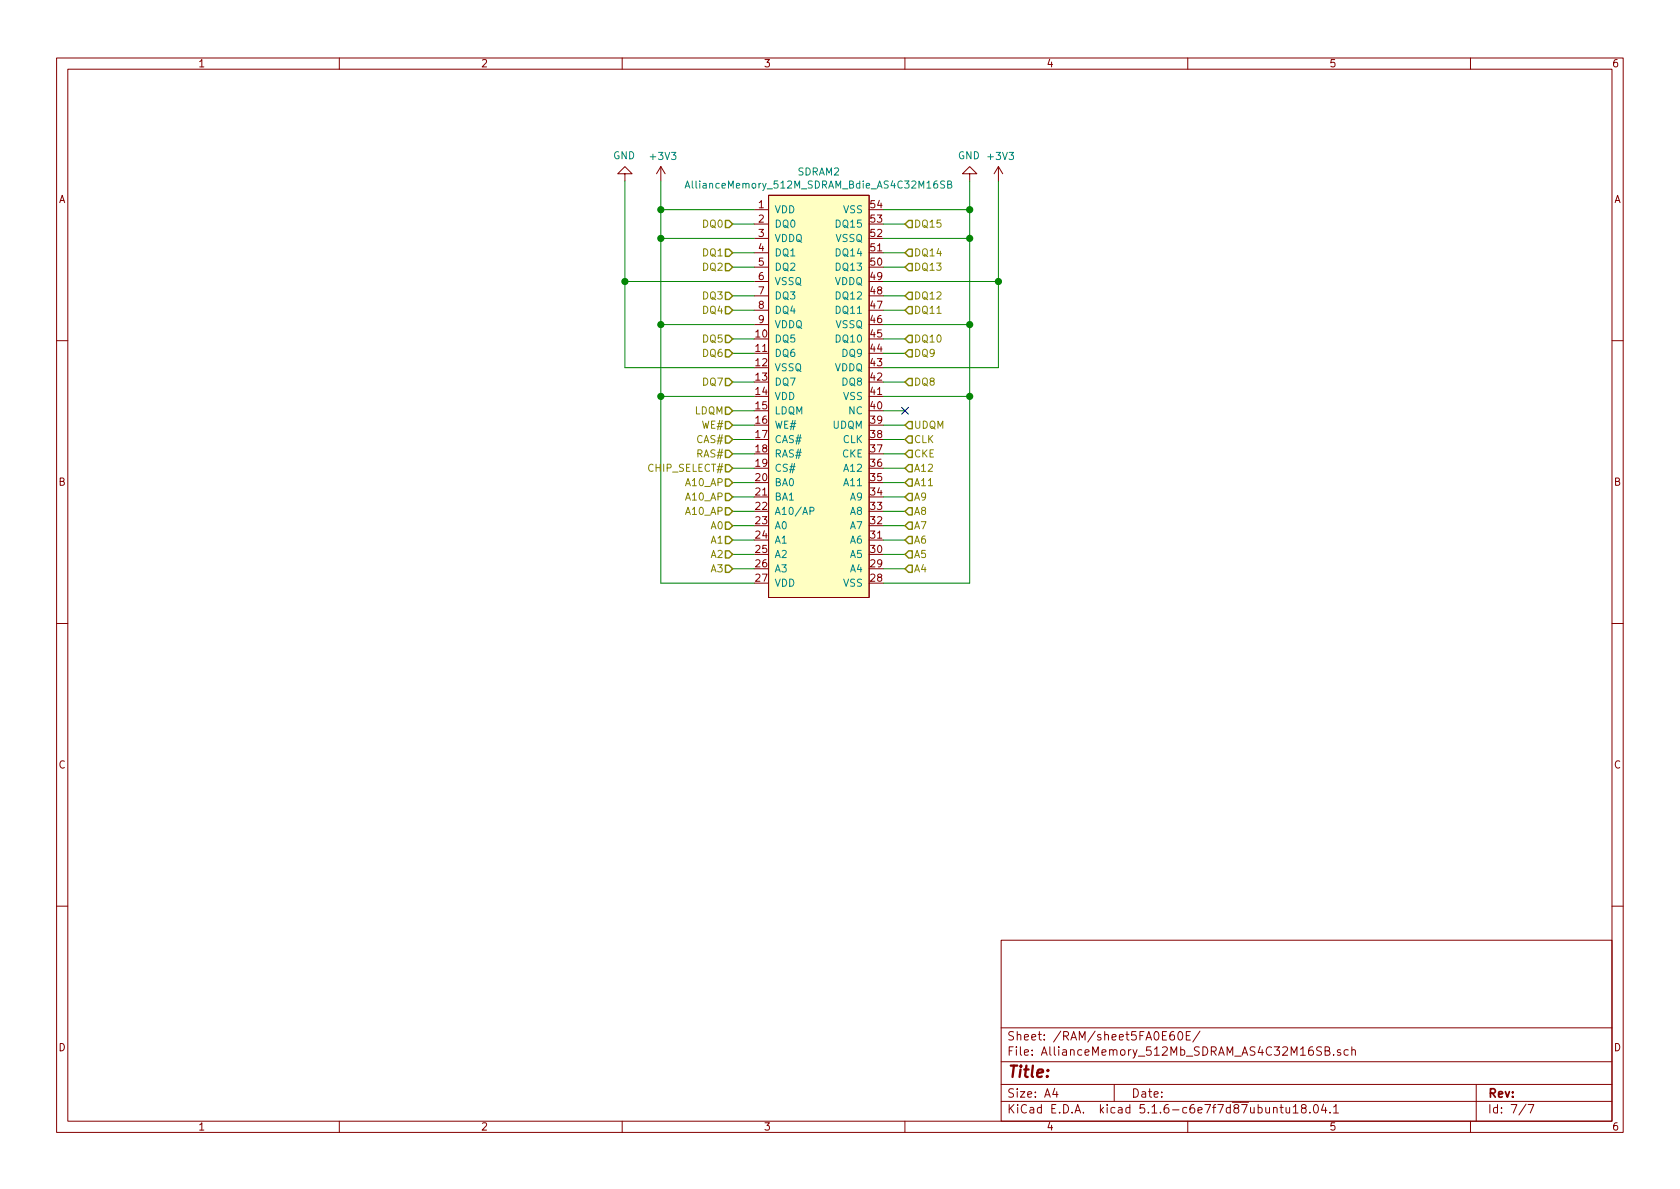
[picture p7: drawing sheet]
<svg xmlns="http://www.w3.org/2000/svg" width="297mm" height="210mm" viewBox="0 0 297 210" stroke-linecap="round" stroke-linejoin="round" font-family="sans-serif">
<g fill="none" stroke="#840000" stroke-width=".18">
<path d="M10 10.3h277v189.9h-277zM12 12.2h273v186.1h-273zM60 10.3v1.9M110 10.3v1.9M160 10.3v1.9M210 10.3v1.9M260 10.3v1.9M110.5 30.7h1.3l-1.3-1.2-1.3 1.2h1.3v1.3M116.8 29.5l-.7 1.2M116.8 29.5v2.5M116.8 29.5l.8 1.2M133.3 37.1h2.6"/>
<path d="M133.3 39.6h2.6M135.9 34.5h17.8v71.2h-17.8zM171.4 30.7h1.3l-1.3-1.2-1.2 1.2h1.2v1.3M176.5 29.5l-.7 1.2M176.5 29.5v2.5M176.5 29.5l.8 1.2M133.3 42.2h2.6M133.3 44.7h2.6M133.3 47.2h2.6M133.3 49.8h2.6M133.3 52.3h2.6M133.3 54.9h2.6"/>
<path d="M133.3 57.4h2.6M10 60.2h2M285 60.2h2M10 110.3h2M285 110.3h2M10 160.2h2M177 166.3h108v32h-108zM285 160.2h2M60 198.3v1.9M110 198.3v1.9M160 198.3v1.9M177 194.8h108"/>
<path d="M177 191.8h108M177 187.8h108M177 181.8h108M186.5 192.5l-.4 1h1M186.8 193v1M197 191.8v3M207.5 182.4a.59 .59 0 0 0-.7 .7v.5l.2 .2 .4 .1 .2-.1 .1-.5-.2-.2-.4-.1-.3 .3M208.5 182.5l.1-.1a.8 .8 0 0 1 .5 .8 .8 .8 0 0 1-.5 .7 1 1 0 0 1-.1-1.4zM209.8 183.1h.5M210 198.3v1.9M210.5 182.4h-.7v1.5h.7M212.2 182.3l-1.3 2"/>
<path d="M225.2 196l.2-.2 .3 .1 .1 .9M226.3 195.8h.6M226.5 195.3v1.3l.4 .2M227.4 195.8l.1 .9 .3 .1 .2-.1M228 195.8v1M228.7 195.8l.4-.5v1.5M228.7 196.8h.8M230.4 196l-.3-.2v-.3a.48 .48 0 0 1 .8 0l-.1 .4-.7 .2v.4l.3 .3h.3l.2-.3v-.4l-.2-.1M231.6 196.7v.1M232.4 195.4l.2-.1a.8 .8 0 0 1 .5 .8 .8 .8 0 0 1-.5 .7 1 1 0 0 1-.2-1.4zM234 195.2l-.3 1.1h.9M234.3 185.8l.7-.1 .1-.3-.2-.2-.6-.1v1.5h.6l.3-.3a.41 .41 0 0 0-.4-.5"/>
<path d="M234.4 195.8v1M235.2 196.7v.1M235.8 195.8l.4-.5v1.5M235.8 186.5v.1M235.8 196.8h.9M237 185.7l-.3-.1-.3 .2 .1 .2 .5 .2v.3h-.6M238.4 185.7l-.5-.1-.3 .3 .1 .6 .2 .1 .5-.1M239 185.7l.2-.1 .4 .1v.9M239 185.1v1.5M260 198.3v1.9M261 191.8v6.5M269.8 195.2l-1.2 2"/>
<path d="M270.2 195.3h1l-.6 1.5"/>
</g>
<path d="M135.9 34.5h17.8v71.2h-17.8z" fill="#ffffc2" stroke="#ffffc2" stroke-width=".18"/>
<path d="M121.1 33.3l.4-1.3 .5 1.3M121.2 32.9h.6M167 32.1l-.5-.1-.1 .1-.1 .3 .1 .2 .5 .1 .1 .3-.2 .3-.5-.1M167.6 32.6h.5l.1-.5-.6-.1v1.3h.4l.3-.3v-.2l-.3-.2M143.2 90.4l.6-.1 .1-.5-.2-.1h-.5v1.3" fill="none" stroke="#008484" stroke-width=".18"/>
<g fill="none" stroke="#008400" stroke-width=".18">
<path d="M110.5 32v33h22.8M116.8 32v71.1h16.5M116.8 37.1h16.5M129.5 39.6h3.8M156.2 37.1h15.2M156.2 39.6h3.8M171.4 32v71.1h-15.2M176.5 32v33h-20.3M110.5 49.8h22.8M116.8 57.4h16.5M116.8 42.2h16.5M129.5 59.9h3.8"/>
<path d="M129.5 54.9h3.8M129.5 52.3h3.8M129.5 47.2h3.8M129.5 44.7h3.8M156.2 49.8h20.3M156.2 57.4h15.2M156.2 42.2h15.2M156.2 59.9h3.8M156.2 54.9h3.8M156.2 52.3h3.8M156.2 47.2h3.8M156.2 44.7h3.8"/>
<path d="M116.8 70.1h16.5M129.5 72.6h3.8M129.5 75.2h3.8M129.5 77.7h3.8M129.5 67.6h3.8M129.5 62.5h3.8M156.2 70.1h15.2M156.2 72.6h3.8M156.2 75.2h3.8M156.2 77.7h3.8M156.2 67.6h3.8M156.2 62.5h3.8"/>
<path d="M129.5 90.4h3.8M129.5 80.3h3.8M129.5 82.8h3.8M129.5 85.3h3.8M129.5 87.9h3.8M129.5 95.5h3.8M129.5 98h3.8M129.5 93h3.8M156.2 90.4h3.8M156.2 80.3h3.8M156.2 82.8h3.8M156.2 85.3h3.8"/>
<path d="M156.2 87.9h3.8M156.2 95.5h3.8M156.2 98h3.8M156.2 93h3.8M129.5 100.6h3.8M156.2 100.6h3.8"/>
</g>
<g fill="none" stroke="#848400" stroke-width=".25">
<path d="M128.3 39h.6l.6 .6-.6 .7h-.6zM160.7 39h.6v1.3h-.6l-.7-.7zM128.3 44.1h.6l.6 .6-.6 .6h-.6zM128.3 46.6h.6l.6 .6-.6 .7h-.6zM128.3 51.7h.6l.6 .6-.6 .7h-.6zM128.3 54.2h.6l.6 .7-.6 .6h-.6zM128.3 59.3h.6l.6 .6-.6 .7h-.6zM160.7 59.3h.6v1.3h-.6l-.7-.7zM160.7 54.2h.6v1.3h-.6l-.7-.6zM160.7 51.7h.6v1.3h-.6l-.7-.7zM160.7 46.6h.6v1.3h-.6l-.7-.7zM160.7 44.1h.6v1.2h-.6l-.7-.6z"/>
<path d="M128.3 72h.6l.6 .6-.6 .7h-.6zM128.3 74.5h.6l.6 .7-.6 .6h-.6zM128.3 77.1h.6l.6 .6-.6 .7h-.6zM128.3 79.6h.6l.6 .7-.6 .6h-.6zM128.3 61.8h.6l.6 .7-.6 .6h-.6zM128.3 66.9h.6l.6 .7-.6 .6h-.6zM160.7 74.5h.6v1.3h-.6l-.7-.6zM160.7 77.1h.6v1.3h-.6l-.7-.7zM160.7 79.6h.6v1.3h-.6l-.7-.6zM160.7 66.9h.6v1.3h-.6l-.7-.6zM160.7 61.8h.6v1.3h-.6l-.7-.6zM128.3 99.9h.6l.6 .7-.6 .6h-.6z"/>
<path d="M128.3 97.4h.6l.6 .6-.6 .7h-.6zM128.3 94.9h.6l.6 .6-.6 .6h-.6zM128.3 92.3h.6l.6 .7-.6 .6h-.6zM128.3 89.8h.6l.6 .6-.6 .7h-.6zM128.3 87.2h.6l.6 .7-.6 .6h-.6zM128.3 84.7h.6l.6 .6-.6 .7h-.6zM128.3 82.2h.6l.6 .6-.6 .6h-.6zM160.7 82.2h.6v1.2h-.6l-.7-.6zM160.7 84.7h.6v1.3h-.6l-.7-.7zM160.7 87.2h.6v1.3h-.6l-.7-.6zM160.7 89.8h.6v1.3h-.6l-.7-.7zM160.7 92.3h.6v1.3h-.6l-.7-.6z"/>
<path d="M160.7 94.9h.6v1.2h-.6l-.7-.6zM160.7 97.4h.6v1.3h-.6l-.7-.7zM160.7 99.9h.6v1.3h-.6l-.7-.6z"/>
</g>
<g fill="#008400" stroke="#008400" stroke-width=".25">
<circle cx="171.5" cy="70.1" r=".51"/>
<circle cx="116.8" cy="42.2" r=".51"/>
<circle cx="116.8" cy="37.1" r=".51"/>
<circle cx="116.8" cy="70.1" r=".51"/>
<circle cx="171.5" cy="37.1" r=".51"/>
<circle cx="116.8" cy="57.4" r=".51"/>
<circle cx="110.5" cy="49.8" r=".51"/>
<circle cx="176.5" cy="49.8" r=".51"/>
<circle cx="171.5" cy="57.4" r=".51"/>
<circle cx="171.5" cy="42.2" r=".51"/>
</g>
<path d="M159.4 72l1.2 1.2M160.6 72l-1.2 1.2" fill="none" stroke="#000084" stroke-width=".18"/>
<text font-size="2.8" fill="#840000" x="178" y="190.5">Title:</text>
<g font-size="2.1" fill="#840000">
<text x="178" y="184">Sheet: /RAM/sheet5FA0E60E/</text>
<text x="178" y="186.7">File: AllianceMemory_512Mb_SDRAM_AS4C32M16SB.sch</text>
<text x="178" y="196.9">KiCad E.D.A. kicad 5.1.6-c6e7f7d87ubuntu18.04.1</text>
<text x="178" y="194.1">Size: A4</text>
<text x="200" y="194.1">Date:</text>
<text x="263" y="194.1">Rev:</text>
<text x="263" y="196.9">Id: 7/7</text>
</g>
<g font-size="1.8" fill="#840000">
<text x="35" y="11.9">1</text>
<text x="85" y="11.9">2</text>
<text x="135" y="11.9">3</text>
<text x="185" y="11.9">4</text>
<text x="235" y="11.9">5</text>
<text x="285" y="11.9">6</text>
<text x="10.4" y="35.9">A</text>
<text x="285.4" y="35.9">A</text>
<text x="134.1" y="36.8">1</text>
<text x="134.1" y="39.4">2</text>
<text x="134.1" y="41.9">3</text>
<text x="154" y="41.9">52</text>
<text x="154" y="39.4">53</text>
<text x="154" y="36.8">54</text>
<text x="134.1" y="44.4">4</text>
<text x="134.1" y="47">5</text>
<text x="154" y="47">50</text>
<text x="154" y="44.4">51</text>
<text x="134.1" y="49.5">6</text>
<text x="134.1" y="52.1">7</text>
<text x="154" y="52.1">48</text>
<text x="154" y="49.5">49</text>
<text x="133.7" y="59.7">10</text>
<text x="134.1" y="54.6">8</text>
<text x="134.1" y="57.1">9</text>
<text x="154" y="59.7">45</text>
<text x="154" y="57.1">46</text>
<text x="154" y="54.6">47</text>
<text x="133.7" y="62.2">11</text>
<text x="133.7" y="64.8">12</text>
<text x="154" y="64.8">43</text>
<text x="154" y="62.2">44</text>
<text x="133.7" y="67.3">13</text>
<text x="133.7" y="69.8">14</text>
<text x="154" y="69.8">41</text>
<text x="154" y="67.3">42</text>
<text x="133.7" y="72.4">15</text>
<text x="133.7" y="74.9">16</text>
<text x="133.7" y="77.5">17</text>
<text x="154" y="77.5">38</text>
<text x="154" y="74.9">39</text>
<text x="154" y="72.4">40</text>
<text x="133.7" y="80">18</text>
<text x="133.7" y="82.5">19</text>
<text x="154" y="82.5">36</text>
<text x="154" y="80">37</text>
<text x="10.4" y="85.9">B</text>
<text x="133.7" y="85.1">20</text>
<text x="133.7" y="87.6">21</text>
<text x="154" y="87.6">34</text>
<text x="154" y="85.1">35</text>
<text x="285.4" y="85.9">B</text>
<text x="133.7" y="90.2">22</text>
<text x="133.7" y="92.7">23</text>
<text x="133.7" y="95.2">24</text>
<text x="154" y="95.2">31</text>
<text x="154" y="92.7">32</text>
<text x="154" y="90.2">33</text>
<text x="133.7" y="97.8">25</text>
<text x="133.7" y="100.3">26</text>
<text x="154" y="100.3">29</text>
<text x="154" y="97.8">30</text>
<text x="133.7" y="102.9">27</text>
<text x="154" y="102.9">28</text>
<text x="10.4" y="135.9">C</text>
<text x="285.4" y="135.9">C</text>
<text x="10.4" y="185.9">D</text>
<text x="285.4" y="185.9">D</text>
<text x="35" y="199.9">1</text>
<text x="85" y="199.9">2</text>
<text x="135" y="199.9">3</text>
<text x="185" y="199.9">4</text>
<text x="235" y="199.9">5</text>
<text x="285" y="199.9">6</text>
</g>
<g font-size="1.8" fill="#008484">
<text x="108.4" y="28.2">GND</text>
<text x="115.1" y="28.3">+3V3</text>
<text x="169.4" y="28.2">GND</text>
<text x="174.8" y="28.3">+3V3</text>
<text x="122.4" y="33.3">AllianceMemory_512M_SDRAM_Bdie_AS4C32M16SB</text>
<text x="141" y="31">SDRAM2</text>
<text x="136.9" y="37.7">VDD</text>
<text x="136.9" y="40.3">DQ0</text>
<text x="148" y="40.3">DQ15</text>
<text x="149.1" y="37.7">VSS</text>
<text x="136.9" y="42.8">VDDQ</text>
<text x="136.9" y="45.3">DQ1</text>
<text x="136.9" y="47.9">DQ2</text>
<text x="147.7" y="42.8">VSSQ</text>
<text x="148" y="47.9">DQ13</text>
<text x="148" y="45.3">DQ14</text>
<text x="136.9" y="50.4">VSSQ</text>
<text x="136.9" y="53">DQ3</text>
<text x="147.5" y="50.4">VDDQ</text>
<text x="148" y="53">DQ12</text>
<text x="136.9" y="55.5">DQ4</text>
<text x="136.9" y="58">VDDQ</text>
<text x="147.7" y="58">VSSQ</text>
<text x="148" y="55.5">DQ11</text>
<text x="136.9" y="60.6">DQ5</text>
<text x="136.9" y="63.1">DQ6</text>
<text x="136.9" y="65.7">VSSQ</text>
<text x="147.5" y="65.7">VDDQ</text>
<text x="148" y="60.6">DQ10</text>
<text x="149" y="63.1">DQ9</text>
<text x="136.9" y="68.2">DQ7</text>
<text x="136.9" y="70.7">VDD</text>
<text x="149" y="68.2">DQ8</text>
<text x="149.1" y="70.7">VSS</text>
<text x="136.9" y="73.3">LDQM</text>
<text x="136.9" y="75.8">WE#</text>
<text x="147.2" y="75.8">UDQM</text>
<text x="150.1" y="73.3">NC</text>
<text x="136.9" y="78.4">CAS#</text>
<text x="136.9" y="80.9">RAS#</text>
<text x="136.9" y="83.4">CS#</text>
<text x="148.9" y="80.9">CKE</text>
<text x="149" y="78.4">CLK</text>
<text x="149.4" y="83.4">A12</text>
<text x="136.9" y="86">BA0</text>
<text x="136.9" y="88.5">BA1</text>
<text x="149.4" y="86">A11</text>
<text x="150.4" y="88.5">A9</text>
<text x="136.9" y="91.1">A10/AP</text>
<text x="136.9" y="93.6">A0</text>
<text x="150.4" y="93.6">A7</text>
<text x="150.4" y="91.1">A8</text>
<text x="136.9" y="96.1">A1</text>
<text x="136.9" y="98.7">A2</text>
<text x="136.9" y="101.2">A3</text>
<text x="150.4" y="101.2">A4</text>
<text x="150.4" y="98.7">A5</text>
<text x="150.4" y="96.1">A6</text>
<text x="136.9" y="103.8">VDD</text>
<text x="149.1" y="103.8">VSS</text>
</g>
<g font-size="1.8" fill="#848400">
<text x="124.4" y="40.3">DQ0</text>
<text x="161.5" y="40.3">DQ15</text>
<text x="124.4" y="45.3">DQ1</text>
<text x="124.4" y="47.9">DQ2</text>
<text x="161.5" y="47.9">DQ13</text>
<text x="161.5" y="45.3">DQ14</text>
<text x="124.4" y="53">DQ3</text>
<text x="161.5" y="53">DQ12</text>
<text x="124.4" y="55.5">DQ4</text>
<text x="161.5" y="55.5">DQ11</text>
<text x="124.4" y="60.6">DQ5</text>
<text x="124.4" y="63.1">DQ6</text>
<text x="161.5" y="63.1">DQ9</text>
<text x="161.5" y="60.6">DQ10</text>
<text x="124.4" y="68.2">DQ7</text>
<text x="161.5" y="68.2">DQ8</text>
<text x="122.8" y="73.3">LDQM</text>
<text x="124.2" y="75.8">WE#</text>
<text x="161.5" y="75.8">UDQM</text>
<text x="114.8" y="83.4">CHIP_SELECT#</text>
<text x="123.3" y="78.4">CAS#</text>
<text x="123.3" y="80.9">RAS#</text>
<text x="161.5" y="78.4">CLK</text>
<text x="161.5" y="80.9">CKE</text>
<text x="161.5" y="83.4">A12</text>
<text x="121.3" y="88.5">A10_AP</text>
<text x="121.3" y="86">A10_AP</text>
<text x="161.5" y="86">A11</text>
<text x="161.5" y="88.5">A9</text>
<text x="121.3" y="91.1">A10_AP</text>
<text x="125.8" y="93.6">A0</text>
<text x="161.5" y="91.1">A8</text>
<text x="161.5" y="93.6">A7</text>
<text x="125.8" y="101.2">A3</text>
<text x="125.8" y="98.7">A2</text>
<text x="125.8" y="96.1">A1</text>
<text x="161.5" y="96.1">A6</text>
<text x="161.5" y="98.7">A5</text>
<text x="161.5" y="101.2">A4</text>
</g>
</svg>
